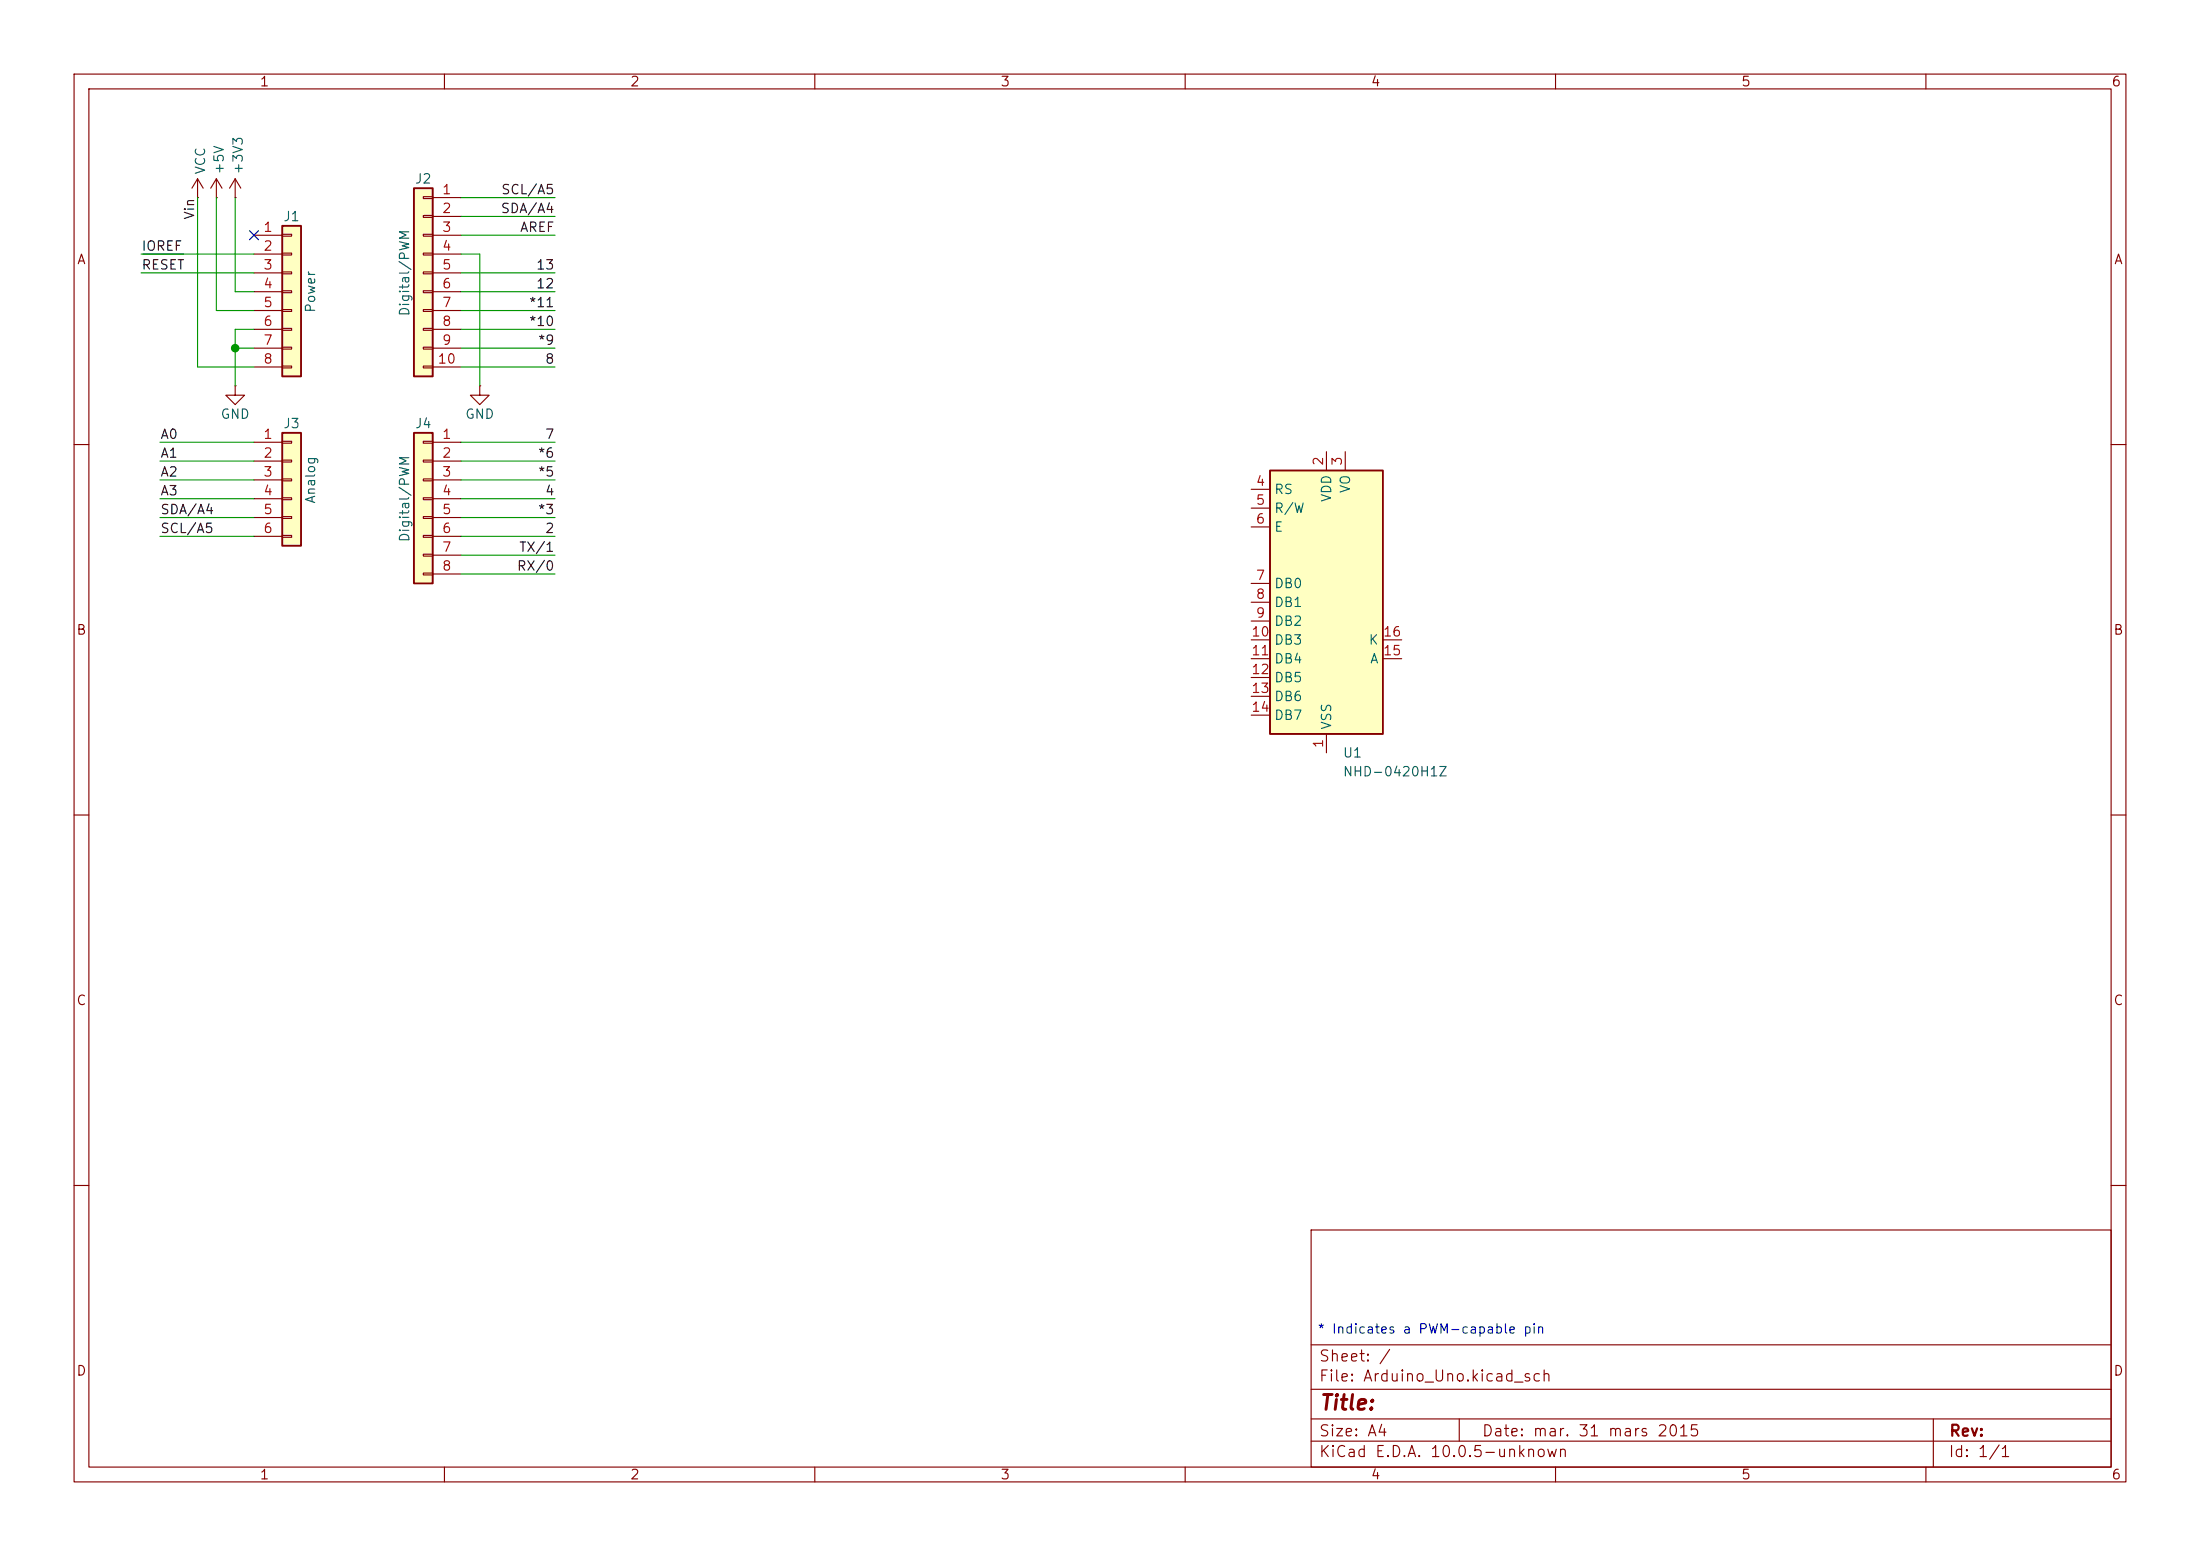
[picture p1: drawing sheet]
(kicad_sch
 (version 20260306)
 (generator "eeschema")
 (generator_version "10.0")
 (paper "A4")
 (title_block
  (date "mar. 31 mars 2015"))
 (lib_symbols
  (symbol "Connector_Generic:Conn_01x06"
   (pin_names
    (offset 1.016) (hide yes)) (exclude_from_sim no) (in_bom yes) (on_board yes)
   (in_pos_files yes)
   (duplicate_pin_numbers_are_jumpers no)
   (property "Reference" "J" (at 0 7.62 0) (show_name no) (do_not_autoplace no) (effects (font (size 1.27 1.27))))
   (property "Value" "Conn_01x06" (at 0 -10.16 0) (show_name no) (do_not_autoplace no) (effects (font (size 1.27 1.27))))
   (property "Footprint" "" (at 0 0 0) (show_name no) (do_not_autoplace no) (hide yes) (effects (font (size 1.27 1.27))))
   (property "Datasheet" "" (at 0 0 0) (show_name no) (do_not_autoplace no) (hide yes) (effects (font (size 1.27 1.27))))
   (property "Description" "Generic connector, single row, 01x06, script generated (kicad-library-utils/schlib/autogen/connector/)" (at 0 0 0) (show_name no) (do_not_autoplace no) (hide yes) (effects (font (size 1.27 1.27))))
   (symbol "Conn_01x06_1_1"
    (rectangle (start -1.27 6.35) (end 1.27 -8.89) (stroke (width 0.254) (type default)) (fill (type background)))
    (rectangle (start -1.27 5.207) (end 0 4.953) (stroke (width 0.1524) (type default)) (fill (type none)))
    (rectangle (start -1.27 2.667) (end 0 2.413) (stroke (width 0.1524) (type default)) (fill (type none)))
    (rectangle (start -1.27 0.127) (end 0 -0.127) (stroke (width 0.1524) (type default)) (fill (type none)))
    (rectangle (start -1.27 -2.413) (end 0 -2.667) (stroke (width 0.1524) (type default)) (fill (type none)))
    (rectangle (start -1.27 -4.953) (end 0 -5.207) (stroke (width 0.1524) (type default)) (fill (type none)))
    (rectangle (start -1.27 -7.493) (end 0 -7.747) (stroke (width 0.1524) (type default)) (fill (type none)))
    (pin passive line (at -5.08 5.08 0) (length 3.81) (name "Pin_1" (effects (font (size 1.27 1.27)))) (number "1" (effects (font (size 1.27 1.27)))))
    (pin passive line (at -5.08 2.54 0) (length 3.81) (name "Pin_2" (effects (font (size 1.27 1.27)))) (number "2" (effects (font (size 1.27 1.27)))))
    (pin passive line (at -5.08 0 0) (length 3.81) (name "Pin_3" (effects (font (size 1.27 1.27)))) (number "3" (effects (font (size 1.27 1.27)))))
    (pin passive line (at -5.08 -2.54 0) (length 3.81) (name "Pin_4" (effects (font (size 1.27 1.27)))) (number "4" (effects (font (size 1.27 1.27)))))
    (pin passive line (at -5.08 -5.08 0) (length 3.81) (name "Pin_5" (effects (font (size 1.27 1.27)))) (number "5" (effects (font (size 1.27 1.27)))))
    (pin passive line (at -5.08 -7.62 0) (length 3.81) (name "Pin_6" (effects (font (size 1.27 1.27)))) (number "6" (effects (font (size 1.27 1.27))))))
   (embedded_fonts no))
  (symbol "Connector_Generic:Conn_01x08"
   (pin_names
    (offset 1.016) (hide yes)) (exclude_from_sim no) (in_bom yes) (on_board yes)
   (in_pos_files yes)
   (duplicate_pin_numbers_are_jumpers no)
   (property "Reference" "J" (at 0 10.16 0) (show_name no) (do_not_autoplace no) (effects (font (size 1.27 1.27))))
   (property "Value" "Conn_01x08" (at 0 -12.7 0) (show_name no) (do_not_autoplace no) (effects (font (size 1.27 1.27))))
   (property "Footprint" "" (at 0 0 0) (show_name no) (do_not_autoplace no) (hide yes) (effects (font (size 1.27 1.27))))
   (property "Datasheet" "" (at 0 0 0) (show_name no) (do_not_autoplace no) (hide yes) (effects (font (size 1.27 1.27))))
   (property "Description" "Generic connector, single row, 01x08, script generated (kicad-library-utils/schlib/autogen/connector/)" (at 0 0 0) (show_name no) (do_not_autoplace no) (hide yes) (effects (font (size 1.27 1.27))))
   (symbol "Conn_01x08_1_1"
    (rectangle (start -1.27 8.89) (end 1.27 -11.43) (stroke (width 0.254) (type default)) (fill (type background)))
    (rectangle (start -1.27 7.747) (end 0 7.493) (stroke (width 0.1524) (type default)) (fill (type none)))
    (rectangle (start -1.27 5.207) (end 0 4.953) (stroke (width 0.1524) (type default)) (fill (type none)))
    (rectangle (start -1.27 2.667) (end 0 2.413) (stroke (width 0.1524) (type default)) (fill (type none)))
    (rectangle (start -1.27 0.127) (end 0 -0.127) (stroke (width 0.1524) (type default)) (fill (type none)))
    (rectangle (start -1.27 -2.413) (end 0 -2.667) (stroke (width 0.1524) (type default)) (fill (type none)))
    (rectangle (start -1.27 -4.953) (end 0 -5.207) (stroke (width 0.1524) (type default)) (fill (type none)))
    (rectangle (start -1.27 -7.493) (end 0 -7.747) (stroke (width 0.1524) (type default)) (fill (type none)))
    (rectangle (start -1.27 -10.033) (end 0 -10.287) (stroke (width 0.1524) (type default)) (fill (type none)))
    (pin passive line (at -5.08 7.62 0) (length 3.81) (name "Pin_1" (effects (font (size 1.27 1.27)))) (number "1" (effects (font (size 1.27 1.27)))))
    (pin passive line (at -5.08 5.08 0) (length 3.81) (name "Pin_2" (effects (font (size 1.27 1.27)))) (number "2" (effects (font (size 1.27 1.27)))))
    (pin passive line (at -5.08 2.54 0) (length 3.81) (name "Pin_3" (effects (font (size 1.27 1.27)))) (number "3" (effects (font (size 1.27 1.27)))))
    (pin passive line (at -5.08 0 0) (length 3.81) (name "Pin_4" (effects (font (size 1.27 1.27)))) (number "4" (effects (font (size 1.27 1.27)))))
    (pin passive line (at -5.08 -2.54 0) (length 3.81) (name "Pin_5" (effects (font (size 1.27 1.27)))) (number "5" (effects (font (size 1.27 1.27)))))
    (pin passive line (at -5.08 -5.08 0) (length 3.81) (name "Pin_6" (effects (font (size 1.27 1.27)))) (number "6" (effects (font (size 1.27 1.27)))))
    (pin passive line (at -5.08 -7.62 0) (length 3.81) (name "Pin_7" (effects (font (size 1.27 1.27)))) (number "7" (effects (font (size 1.27 1.27)))))
    (pin passive line (at -5.08 -10.16 0) (length 3.81) (name "Pin_8" (effects (font (size 1.27 1.27)))) (number "8" (effects (font (size 1.27 1.27))))))
   (embedded_fonts no))
  (symbol "Connector_Generic:Conn_01x10"
   (pin_names
    (offset 1.016) (hide yes)) (exclude_from_sim no) (in_bom yes) (on_board yes)
   (in_pos_files yes)
   (duplicate_pin_numbers_are_jumpers no)
   (property "Reference" "J" (at 0 12.7 0) (show_name no) (do_not_autoplace no) (effects (font (size 1.27 1.27))))
   (property "Value" "Conn_01x10" (at 0 -15.24 0) (show_name no) (do_not_autoplace no) (effects (font (size 1.27 1.27))))
   (property "Footprint" "" (at 0 0 0) (show_name no) (do_not_autoplace no) (hide yes) (effects (font (size 1.27 1.27))))
   (property "Datasheet" "" (at 0 0 0) (show_name no) (do_not_autoplace no) (hide yes) (effects (font (size 1.27 1.27))))
   (property "Description" "Generic connector, single row, 01x10, script generated (kicad-library-utils/schlib/autogen/connector/)" (at 0 0 0) (show_name no) (do_not_autoplace no) (hide yes) (effects (font (size 1.27 1.27))))
   (symbol "Conn_01x10_1_1"
    (rectangle (start -1.27 11.43) (end 1.27 -13.97) (stroke (width 0.254) (type default)) (fill (type background)))
    (rectangle (start -1.27 10.287) (end 0 10.033) (stroke (width 0.1524) (type default)) (fill (type none)))
    (rectangle (start -1.27 7.747) (end 0 7.493) (stroke (width 0.1524) (type default)) (fill (type none)))
    (rectangle (start -1.27 5.207) (end 0 4.953) (stroke (width 0.1524) (type default)) (fill (type none)))
    (rectangle (start -1.27 2.667) (end 0 2.413) (stroke (width 0.1524) (type default)) (fill (type none)))
    (rectangle (start -1.27 0.127) (end 0 -0.127) (stroke (width 0.1524) (type default)) (fill (type none)))
    (rectangle (start -1.27 -2.413) (end 0 -2.667) (stroke (width 0.1524) (type default)) (fill (type none)))
    (rectangle (start -1.27 -4.953) (end 0 -5.207) (stroke (width 0.1524) (type default)) (fill (type none)))
    (rectangle (start -1.27 -7.493) (end 0 -7.747) (stroke (width 0.1524) (type default)) (fill (type none)))
    (rectangle (start -1.27 -10.033) (end 0 -10.287) (stroke (width 0.1524) (type default)) (fill (type none)))
    (rectangle (start -1.27 -12.573) (end 0 -12.827) (stroke (width 0.1524) (type default)) (fill (type none)))
    (pin passive line (at -5.08 10.16 0) (length 3.81) (name "Pin_1" (effects (font (size 1.27 1.27)))) (number "1" (effects (font (size 1.27 1.27)))))
    (pin passive line (at -5.08 7.62 0) (length 3.81) (name "Pin_2" (effects (font (size 1.27 1.27)))) (number "2" (effects (font (size 1.27 1.27)))))
    (pin passive line (at -5.08 5.08 0) (length 3.81) (name "Pin_3" (effects (font (size 1.27 1.27)))) (number "3" (effects (font (size 1.27 1.27)))))
    (pin passive line (at -5.08 2.54 0) (length 3.81) (name "Pin_4" (effects (font (size 1.27 1.27)))) (number "4" (effects (font (size 1.27 1.27)))))
    (pin passive line (at -5.08 0 0) (length 3.81) (name "Pin_5" (effects (font (size 1.27 1.27)))) (number "5" (effects (font (size 1.27 1.27)))))
    (pin passive line (at -5.08 -2.54 0) (length 3.81) (name "Pin_6" (effects (font (size 1.27 1.27)))) (number "6" (effects (font (size 1.27 1.27)))))
    (pin passive line (at -5.08 -5.08 0) (length 3.81) (name "Pin_7" (effects (font (size 1.27 1.27)))) (number "7" (effects (font (size 1.27 1.27)))))
    (pin passive line (at -5.08 -7.62 0) (length 3.81) (name "Pin_8" (effects (font (size 1.27 1.27)))) (number "8" (effects (font (size 1.27 1.27)))))
    (pin passive line (at -5.08 -10.16 0) (length 3.81) (name "Pin_9" (effects (font (size 1.27 1.27)))) (number "9" (effects (font (size 1.27 1.27)))))
    (pin passive line (at -5.08 -12.7 0) (length 3.81) (name "Pin_10" (effects (font (size 1.27 1.27)))) (number "10" (effects (font (size 1.27 1.27))))))
   (embedded_fonts no))
  (symbol "Display_Character:NHD-0420H1Z" (exclude_from_sim no) (in_bom yes) (on_board yes)
   (in_pos_files yes)
   (duplicate_pin_numbers_are_jumpers no)
   (property "Reference" "U" (at -6.35 19.05 0) (show_name no) (do_not_autoplace no) (effects (font (size 1.27 1.27))))
   (property "Value" "NHD-0420H1Z" (at 5.08 19.05 0) (show_name no) (do_not_autoplace no) (effects (font (size 1.27 1.27)) (justify left)))
   (property "Footprint" "Display:NHD-0420H1Z" (at 0 -22.86 0) (show_name no) (do_not_autoplace no) (hide yes) (effects (font (size 1.27 1.27))))
   (property "Datasheet" "http://www.newhavendisplay.com/specs/NHD-0420H1Z-FSW-GBW-33V3.pdf" (at 2.54 -2.54 0) (show_name no) (do_not_autoplace no) (hide yes) (effects (font (size 1.27 1.27))))
   (property "Description" "LCD 20x4 Alphanumeric 16pin Blue/White/Green Backlight, 8bit parallel, 3.3V VDD" (at 0 0 0) (show_name no) (do_not_autoplace no) (hide yes) (effects (font (size 1.27 1.27))))
   (symbol "NHD-0420H1Z_0_1"
    (rectangle (start -7.62 17.78) (end 7.62 -17.78) (stroke (width 0.254) (type default)) (fill (type background))))
   (symbol "NHD-0420H1Z_1_1"
    (pin power_in line (at 0 -20.32 90) (length 2.54) (name "VSS" (effects (font (size 1.27 1.27)))) (number "1" (effects (font (size 1.27 1.27)))))
    (pin power_in line (at 0 20.32 270) (length 2.54) (name "VDD" (effects (font (size 1.27 1.27)))) (number "2" (effects (font (size 1.27 1.27)))))
    (pin power_in line (at 2.54 20.32 270) (length 2.54) (name "VO" (effects (font (size 1.27 1.27)))) (number "3" (effects (font (size 1.27 1.27)))))
    (pin input line (at -10.16 15.24 0) (length 2.54) (name "RS" (effects (font (size 1.27 1.27)))) (number "4" (effects (font (size 1.27 1.27)))))
    (pin input line (at -10.16 12.7 0) (length 2.54) (name "R/W" (effects (font (size 1.27 1.27)))) (number "5" (effects (font (size 1.27 1.27)))))
    (pin input line (at -10.16 10.16 0) (length 2.54) (name "E" (effects (font (size 1.27 1.27)))) (number "6" (effects (font (size 1.27 1.27)))))
    (pin bidirectional line (at -10.16 2.54 0) (length 2.54) (name "DB0" (effects (font (size 1.27 1.27)))) (number "7" (effects (font (size 1.27 1.27)))))
    (pin bidirectional line (at -10.16 0 0) (length 2.54) (name "DB1" (effects (font (size 1.27 1.27)))) (number "8" (effects (font (size 1.27 1.27)))))
    (pin bidirectional line (at -10.16 -2.54 0) (length 2.54) (name "DB2" (effects (font (size 1.27 1.27)))) (number "9" (effects (font (size 1.27 1.27)))))
    (pin bidirectional line (at -10.16 -5.08 0) (length 2.54) (name "DB3" (effects (font (size 1.27 1.27)))) (number "10" (effects (font (size 1.27 1.27)))))
    (pin bidirectional line (at -10.16 -7.62 0) (length 2.54) (name "DB4" (effects (font (size 1.27 1.27)))) (number "11" (effects (font (size 1.27 1.27)))))
    (pin bidirectional line (at -10.16 -10.16 0) (length 2.54) (name "DB5" (effects (font (size 1.27 1.27)))) (number "12" (effects (font (size 1.27 1.27)))))
    (pin bidirectional line (at -10.16 -12.7 0) (length 2.54) (name "DB6" (effects (font (size 1.27 1.27)))) (number "13" (effects (font (size 1.27 1.27)))))
    (pin bidirectional line (at -10.16 -15.24 0) (length 2.54) (name "DB7" (effects (font (size 1.27 1.27)))) (number "14" (effects (font (size 1.27 1.27)))))
    (pin passive line (at 10.16 -7.62 180) (length 2.54) (name "A" (effects (font (size 1.27 1.27)))) (number "15" (effects (font (size 1.27 1.27)))))
    (pin passive line (at 10.16 -5.08 180) (length 2.54) (name "K" (effects (font (size 1.27 1.27)))) (number "16" (effects (font (size 1.27 1.27))))))
   (embedded_fonts no))
  (symbol "power:+3V3"
   (power global)
   (pin_numbers (hide yes))
   (pin_names
    (offset 0) (hide yes)) (exclude_from_sim no) (in_bom yes) (on_board yes)
   (in_pos_files yes)
   (duplicate_pin_numbers_are_jumpers no)
   (property "Reference" "#PWR" (at 0 -3.81 0) (show_name no) (do_not_autoplace no) (hide yes) (effects (font (size 1.27 1.27))))
   (property "Value" "+3V3" (at 0 3.556 0) (show_name no) (do_not_autoplace no) (effects (font (size 1.27 1.27))))
   (property "Footprint" "" (at 0 0 0) (show_name no) (do_not_autoplace no) (hide yes) (effects (font (size 1.27 1.27))))
   (property "Datasheet" "" (at 0 0 0) (show_name no) (do_not_autoplace no) (hide yes) (effects (font (size 1.27 1.27))))
   (property "Description" "Power symbol creates a global label with name \"+3V3\"" (at 0 0 0) (show_name no) (do_not_autoplace no) (hide yes) (effects (font (size 1.27 1.27))))
   (symbol "+3V3_0_1"
    (polyline (pts (xy -0.762 1.27) (xy 0 2.54)) (stroke (width 0) (type default)) (fill (type none)))
    (polyline (pts (xy 0 2.54) (xy 0.762 1.27)) (stroke (width 0) (type default)) (fill (type none)))
    (polyline (pts (xy 0 0) (xy 0 2.54)) (stroke (width 0) (type default)) (fill (type none))))
   (symbol "+3V3_1_1"
    (pin power_in line (at 0 0 90) (length 0) (name "" (effects (font (size 1.27 1.27)))) (number "1" (effects (font (size 1.27 1.27))))))
   (embedded_fonts no))
  (symbol "power:+5V"
   (power global)
   (pin_numbers (hide yes))
   (pin_names
    (offset 0) (hide yes)) (exclude_from_sim no) (in_bom yes) (on_board yes)
   (in_pos_files yes)
   (duplicate_pin_numbers_are_jumpers no)
   (property "Reference" "#PWR" (at 0 -3.81 0) (show_name no) (do_not_autoplace no) (hide yes) (effects (font (size 1.27 1.27))))
   (property "Value" "+5V" (at 0 3.556 0) (show_name no) (do_not_autoplace no) (effects (font (size 1.27 1.27))))
   (property "Footprint" "" (at 0 0 0) (show_name no) (do_not_autoplace no) (hide yes) (effects (font (size 1.27 1.27))))
   (property "Datasheet" "" (at 0 0 0) (show_name no) (do_not_autoplace no) (hide yes) (effects (font (size 1.27 1.27))))
   (property "Description" "Power symbol creates a global label with name \"+5V\"" (at 0 0 0) (show_name no) (do_not_autoplace no) (hide yes) (effects (font (size 1.27 1.27))))
   (symbol "+5V_0_1"
    (polyline (pts (xy -0.762 1.27) (xy 0 2.54)) (stroke (width 0) (type default)) (fill (type none)))
    (polyline (pts (xy 0 2.54) (xy 0.762 1.27)) (stroke (width 0) (type default)) (fill (type none)))
    (polyline (pts (xy 0 0) (xy 0 2.54)) (stroke (width 0) (type default)) (fill (type none))))
   (symbol "+5V_1_1"
    (pin power_in line (at 0 0 90) (length 0) (name "" (effects (font (size 1.27 1.27)))) (number "1" (effects (font (size 1.27 1.27))))))
   (embedded_fonts no))
  (symbol "power:GND"
   (power global)
   (pin_numbers (hide yes))
   (pin_names
    (offset 0) (hide yes)) (exclude_from_sim no) (in_bom yes) (on_board yes)
   (in_pos_files yes)
   (duplicate_pin_numbers_are_jumpers no)
   (property "Reference" "#PWR" (at 0 -6.35 0) (show_name no) (do_not_autoplace no) (hide yes) (effects (font (size 1.27 1.27))))
   (property "Value" "GND" (at 0 -3.81 0) (show_name no) (do_not_autoplace no) (effects (font (size 1.27 1.27))))
   (property "Footprint" "" (at 0 0 0) (show_name no) (do_not_autoplace no) (hide yes) (effects (font (size 1.27 1.27))))
   (property "Datasheet" "" (at 0 0 0) (show_name no) (do_not_autoplace no) (hide yes) (effects (font (size 1.27 1.27))))
   (property "Description" "Power symbol creates a global label with name \"GND\" , ground" (at 0 0 0) (show_name no) (do_not_autoplace no) (hide yes) (effects (font (size 1.27 1.27))))
   (symbol "GND_0_1"
    (polyline (pts (xy 0 0) (xy 0 -1.27) (xy 1.27 -1.27) (xy 0 -2.54) (xy -1.27 -1.27) (xy 0 -1.27)) (stroke (width 0) (type default)) (fill (type none))))
   (symbol "GND_1_1"
    (pin power_in line (at 0 0 270) (length 0) (name "" (effects (font (size 1.27 1.27)))) (number "1" (effects (font (size 1.27 1.27))))))
   (embedded_fonts no))
  (symbol "power:VCC"
   (power global)
   (pin_numbers (hide yes))
   (pin_names
    (offset 0) (hide yes)) (exclude_from_sim no) (in_bom yes) (on_board yes)
   (in_pos_files yes)
   (duplicate_pin_numbers_are_jumpers no)
   (property "Reference" "#PWR" (at 0 -3.81 0) (show_name no) (do_not_autoplace no) (hide yes) (effects (font (size 1.27 1.27))))
   (property "Value" "VCC" (at 0 3.556 0) (show_name no) (do_not_autoplace no) (effects (font (size 1.27 1.27))))
   (property "Footprint" "" (at 0 0 0) (show_name no) (do_not_autoplace no) (hide yes) (effects (font (size 1.27 1.27))))
   (property "Datasheet" "" (at 0 0 0) (show_name no) (do_not_autoplace no) (hide yes) (effects (font (size 1.27 1.27))))
   (property "Description" "Power symbol creates a global label with name \"VCC\"" (at 0 0 0) (show_name no) (do_not_autoplace no) (hide yes) (effects (font (size 1.27 1.27))))
   (symbol "VCC_0_1"
    (polyline (pts (xy -0.762 1.27) (xy 0 2.54)) (stroke (width 0) (type default)) (fill (type none)))
    (polyline (pts (xy 0 2.54) (xy 0.762 1.27)) (stroke (width 0) (type default)) (fill (type none)))
    (polyline (pts (xy 0 0) (xy 0 2.54)) (stroke (width 0) (type default)) (fill (type none))))
   (symbol "VCC_1_1"
    (pin power_in line (at 0 0 90) (length 0) (name "" (effects (font (size 1.27 1.27)))) (number "1" (effects (font (size 1.27 1.27))))))
   (embedded_fonts no)))
 (text "* Indicates a PWM-capable pin"
  (exclude_from_sim no)
  (at 177.8 180.34 0)
  (effects (font (size 1.27 1.27)) (justify left bottom)))
 (junction
  (at 31.75 46.99)
  (diameter 1.016)
  (color 0 0 0 0))
 (no_connect
  (at 34.29 31.75))
 (wire
  (pts (xy 62.23 77.47) (xy 74.93 77.47))
  (stroke (width 0) (type solid)))
 (wire
  (pts (xy 62.23 44.45) (xy 74.93 44.45))
  (stroke (width 0) (type solid)))
 (wire
  (pts (xy 62.23 26.67) (xy 74.93 26.67))
  (stroke (width 0) (type solid)))
 (wire
  (pts (xy 31.75 44.45) (xy 31.75 46.99))
  (stroke (width 0) (type solid)))
 (wire
  (pts (xy 21.59 72.39) (xy 34.29 72.39))
  (stroke (width 0) (type solid)))
 (wire
  (pts (xy 31.75 46.99) (xy 31.75 52.07))
  (stroke (width 0) (type solid)))
 (wire
  (pts (xy 31.75 39.37) (xy 34.29 39.37))
  (stroke (width 0) (type solid)))
 (wire
  (pts (xy 29.21 41.91) (xy 34.29 41.91))
  (stroke (width 0) (type solid)))
 (wire
  (pts (xy 29.21 26.67) (xy 29.21 41.91))
  (stroke (width 0) (type solid)))
 (wire
  (pts (xy 62.23 36.83) (xy 74.93 36.83))
  (stroke (width 0) (type solid)))
 (wire
  (pts (xy 31.75 26.67) (xy 31.75 39.37))
  (stroke (width 0) (type solid)))
 (wire
  (pts (xy 62.23 59.69) (xy 74.93 59.69))
  (stroke (width 0) (type solid)))
 (wire
  (pts (xy 34.29 59.69) (xy 21.59 59.69))
  (stroke (width 0) (type solid)))
 (wire
  (pts (xy 62.23 39.37) (xy 74.93 39.37))
  (stroke (width 0) (type solid)))
 (wire
  (pts (xy 62.23 62.23) (xy 74.93 62.23))
  (stroke (width 0) (type solid)))
 (wire
  (pts (xy 62.23 46.99) (xy 74.93 46.99))
  (stroke (width 0) (type solid)))
 (wire
  (pts (xy 62.23 67.31) (xy 74.93 67.31))
  (stroke (width 0) (type solid)))
 (wire
  (pts (xy 19.05 34.29) (xy 34.29 34.29))
  (stroke (width 0) (type solid)))
 (wire
  (pts (xy 64.77 34.29) (xy 64.77 52.07))
  (stroke (width 0) (type solid)))
 (wire
  (pts (xy 62.23 31.75) (xy 74.93 31.75))
  (stroke (width 0) (type solid)))
 (wire
  (pts (xy 34.29 64.77) (xy 21.59 64.77))
  (stroke (width 0) (type solid)))
 (wire
  (pts (xy 19.05 36.83) (xy 34.29 36.83))
  (stroke (width 0) (type solid)))
 (wire
  (pts (xy 34.29 46.99) (xy 31.75 46.99))
  (stroke (width 0) (type solid)))
 (wire
  (pts (xy 34.29 49.53) (xy 26.67 49.53))
  (stroke (width 0) (type solid)))
 (wire
  (pts (xy 21.59 62.23) (xy 34.29 62.23))
  (stroke (width 0) (type solid)))
 (wire
  (pts (xy 62.23 34.29) (xy 64.77 34.29))
  (stroke (width 0) (type solid)))
 (wire
  (pts (xy 34.29 44.45) (xy 31.75 44.45))
  (stroke (width 0) (type solid)))
 (wire
  (pts (xy 62.23 41.91) (xy 74.93 41.91))
  (stroke (width 0) (type solid)))
 (wire
  (pts (xy 62.23 64.77) (xy 74.93 64.77))
  (stroke (width 0) (type solid)))
 (wire
  (pts (xy 21.59 67.31) (xy 34.29 67.31))
  (stroke (width 0) (type solid)))
 (wire
  (pts (xy 62.23 29.21) (xy 74.93 29.21))
  (stroke (width 0) (type solid)))
 (wire
  (pts (xy 62.23 72.39) (xy 74.93 72.39))
  (stroke (width 0) (type solid)))
 (wire
  (pts (xy 62.23 69.85) (xy 74.93 69.85))
  (stroke (width 0) (type solid)))
 (wire
  (pts (xy 62.23 74.93) (xy 74.93 74.93))
  (stroke (width 0) (type solid)))
 (wire
  (pts (xy 26.67 49.53) (xy 26.67 26.67))
  (stroke (width 0) (type solid)))
 (wire
  (pts (xy 34.29 69.85) (xy 21.59 69.85))
  (stroke (width 0) (type solid)))
 (wire
  (pts (xy 62.23 49.53) (xy 74.93 49.53))
  (stroke (width 0) (type solid)))
 (label "RX{slash}0"
  (at 74.93 77.47 180)
  (effects (font (size 1.27 1.27)) (justify right bottom)))
 (label "A2"
  (at 21.59 64.77 0)
  (effects (font (size 1.27 1.27)) (justify left bottom)))
 (label "4"
  (at 74.93 67.31 180)
  (effects (font (size 1.27 1.27)) (justify right bottom)))
 (label "2"
  (at 74.93 72.39 180)
  (effects (font (size 1.27 1.27)) (justify right bottom)))
 (label "A3"
  (at 21.59 67.31 0)
  (effects (font (size 1.27 1.27)) (justify left bottom)))
 (label "13"
  (at 74.93 36.83 180)
  (effects (font (size 1.27 1.27)) (justify right bottom)))
 (label "12"
  (at 74.93 39.37 180)
  (effects (font (size 1.27 1.27)) (justify right bottom)))
 (label "~{RESET}"
  (at 19.05 36.83 0)
  (effects (font (size 1.27 1.27)) (justify left bottom)))
 (label "*10"
  (at 74.93 44.45 180)
  (effects (font (size 1.27 1.27)) (justify right bottom)))
 (label "7"
  (at 74.93 59.69 180)
  (effects (font (size 1.27 1.27)) (justify right bottom)))
 (label "SDA{slash}A4"
  (at 74.93 29.21 180)
  (effects (font (size 1.27 1.27)) (justify right bottom)))
 (label "8"
  (at 74.93 49.53 180)
  (effects (font (size 1.27 1.27)) (justify right bottom)))
 (label "*11"
  (at 74.93 41.91 180)
  (effects (font (size 1.27 1.27)) (justify right bottom)))
 (label "*3"
  (at 74.93 69.85 180)
  (effects (font (size 1.27 1.27)) (justify right bottom)))
 (label "A1"
  (at 21.59 62.23 0)
  (effects (font (size 1.27 1.27)) (justify left bottom)))
 (label "TX{slash}1"
  (at 74.93 74.93 180)
  (effects (font (size 1.27 1.27)) (justify right bottom)))
 (label "A0"
  (at 21.59 59.69 0)
  (effects (font (size 1.27 1.27)) (justify left bottom)))
 (label "AREF"
  (at 74.93 31.75 180)
  (effects (font (size 1.27 1.27)) (justify right bottom)))
 (label "Vin"
  (at 26.67 26.67 270)
  (effects (font (size 1.27 1.27)) (justify right bottom)))
 (label "*6"
  (at 74.93 62.23 180)
  (effects (font (size 1.27 1.27)) (justify right bottom)))
 (label "SCL{slash}A5"
  (at 74.93 26.67 180)
  (effects (font (size 1.27 1.27)) (justify right bottom)))
 (label "*9"
  (at 74.93 46.99 180)
  (effects (font (size 1.27 1.27)) (justify right bottom)))
 (label "*5"
  (at 74.93 64.77 180)
  (effects (font (size 1.27 1.27)) (justify right bottom)))
 (label "IOREF"
  (at 19.05 34.29 0)
  (effects (font (size 1.27 1.27)) (justify left bottom)))
 (label "SDA{slash}A4"
  (at 21.59 69.85 0)
  (effects (font (size 1.27 1.27)) (justify left bottom)))
 (label "SCL{slash}A5"
  (at 21.59 72.39 0)
  (effects (font (size 1.27 1.27)) (justify left bottom)))
 (symbol
  (lib_id "Connector_Generic:Conn_01x08")
  (at 39.37 39.37 0)
  (unit 1)
  (body_style 1)
  (exclude_from_sim no)
  (in_bom yes)
  (on_board yes)
  (in_pos_files yes)
  (dnp no)
  (property "Reference" "J1" (at 39.37 29.21 0) (show_name no) (do_not_autoplace no) (effects (font (size 1.27 1.27))))
  (property "Value" "Power" (at 41.91 39.37 90) (show_name no) (do_not_autoplace no) (effects (font (size 1.27 1.27))))
  (property "Footprint" "Connector_PinSocket_2.54mm:PinSocket_1x08_P2.54mm_Vertical" (at 39.37 39.37 0) (hide yes) (show_name no) (do_not_autoplace no) (effects (font (size 1.27 1.27))))
  (property "Datasheet" "" (at 39.37 39.37 0) (show_name no) (do_not_autoplace no) (effects (font (size 1.27 1.27))))
  (property "Description" "Generic connector, single row, 01x08, script generated (kicad-library-utils/schlib/autogen/connector/)" (at 39.37 39.37 0) (hide yes) (show_name no) (do_not_autoplace no) (effects (font (size 1.27 1.27))))
  (pin "1")
  (pin "2")
  (pin "3")
  (pin "4")
  (pin "5")
  (pin "6")
  (pin "7")
  (pin "8"))
 (symbol
  (lib_id "power:+3V3")
  (at 31.75 26.67 0)
  (unit 1)
  (body_style 1)
  (exclude_from_sim no)
  (in_bom yes)
  (on_board yes)
  (in_pos_files yes)
  (dnp no)
  (property "Reference" "#PWR03" (at 31.75 30.48 0) (hide yes) (show_name no) (do_not_autoplace no) (effects (font (size 1.27 1.27))))
  (property "Value" "+3V3" (at 32.131 23.622 90) (show_name no) (do_not_autoplace no) (effects (font (size 1.27 1.27)) (justify left)))
  (property "Footprint" "" (at 31.75 26.67 0) (show_name no) (do_not_autoplace no) (effects (font (size 1.27 1.27))))
  (property "Datasheet" "" (at 31.75 26.67 0) (show_name no) (do_not_autoplace no) (effects (font (size 1.27 1.27))))
  (property "Description" "Power symbol creates a global label with name \"+3V3\"" (at 31.75 26.67 0) (hide yes) (show_name no) (do_not_autoplace no) (effects (font (size 1.27 1.27))))
  (pin "1"))
 (symbol
  (lib_id "power:+5V")
  (at 29.21 26.67 0)
  (unit 1)
  (body_style 1)
  (exclude_from_sim no)
  (in_bom yes)
  (on_board yes)
  (in_pos_files yes)
  (dnp no)
  (property "Reference" "#PWR02" (at 29.21 30.48 0) (hide yes) (show_name no) (do_not_autoplace no) (effects (font (size 1.27 1.27))))
  (property "Value" "+5V" (at 29.5656 23.622 90) (show_name no) (do_not_autoplace no) (effects (font (size 1.27 1.27)) (justify left)))
  (property "Footprint" "" (at 29.21 26.67 0) (show_name no) (do_not_autoplace no) (effects (font (size 1.27 1.27))))
  (property "Datasheet" "" (at 29.21 26.67 0) (show_name no) (do_not_autoplace no) (effects (font (size 1.27 1.27))))
  (property "Description" "Power symbol creates a global label with name \"+5V\"" (at 29.21 26.67 0) (hide yes) (show_name no) (do_not_autoplace no) (effects (font (size 1.27 1.27))))
  (pin "1"))
 (symbol
  (lib_id "power:GND")
  (at 31.75 52.07 0)
  (unit 1)
  (body_style 1)
  (exclude_from_sim no)
  (in_bom yes)
  (on_board yes)
  (in_pos_files yes)
  (dnp no)
  (property "Reference" "#PWR04" (at 31.75 58.42 0) (hide yes) (show_name no) (do_not_autoplace no) (effects (font (size 1.27 1.27))))
  (property "Value" "GND" (at 31.75 55.88 0) (show_name no) (do_not_autoplace no) (effects (font (size 1.27 1.27))))
  (property "Footprint" "" (at 31.75 52.07 0) (show_name no) (do_not_autoplace no) (effects (font (size 1.27 1.27))))
  (property "Datasheet" "" (at 31.75 52.07 0) (show_name no) (do_not_autoplace no) (effects (font (size 1.27 1.27))))
  (property "Description" "Power symbol creates a global label with name \"GND\" , ground" (at 31.75 52.07 0) (hide yes) (show_name no) (do_not_autoplace no) (effects (font (size 1.27 1.27))))
  (pin "1"))
 (symbol
  (lib_id "Connector_Generic:Conn_01x10")
  (at 57.15 36.83 0)
  (mirror y)
  (unit 1)
  (body_style 1)
  (exclude_from_sim no)
  (in_bom yes)
  (on_board yes)
  (in_pos_files yes)
  (dnp no)
  (property "Reference" "J2" (at 57.15 24.13 0) (show_name no) (do_not_autoplace no) (effects (font (size 1.27 1.27))))
  (property "Value" "Digital/PWM" (at 54.61 36.83 90) (show_name no) (do_not_autoplace no) (effects (font (size 1.27 1.27))))
  (property "Footprint" "Connector_PinSocket_2.54mm:PinSocket_1x10_P2.54mm_Vertical" (at 57.15 36.83 0) (hide yes) (show_name no) (do_not_autoplace no) (effects (font (size 1.27 1.27))))
  (property "Datasheet" "" (at 57.15 36.83 0) (show_name no) (do_not_autoplace no) (effects (font (size 1.27 1.27))))
  (property "Description" "Generic connector, single row, 01x10, script generated (kicad-library-utils/schlib/autogen/connector/)" (at 57.15 36.83 0) (hide yes) (show_name no) (do_not_autoplace no) (effects (font (size 1.27 1.27))))
  (pin "1")
  (pin "10")
  (pin "2")
  (pin "3")
  (pin "4")
  (pin "5")
  (pin "6")
  (pin "7")
  (pin "8")
  (pin "9"))
 (symbol
  (lib_id "power:GND")
  (at 64.77 52.07 0)
  (unit 1)
  (body_style 1)
  (exclude_from_sim no)
  (in_bom yes)
  (on_board yes)
  (in_pos_files yes)
  (dnp no)
  (property "Reference" "#PWR05" (at 64.77 58.42 0) (hide yes) (show_name no) (do_not_autoplace no) (effects (font (size 1.27 1.27))))
  (property "Value" "GND" (at 64.77 55.88 0) (show_name no) (do_not_autoplace no) (effects (font (size 1.27 1.27))))
  (property "Footprint" "" (at 64.77 52.07 0) (show_name no) (do_not_autoplace no) (effects (font (size 1.27 1.27))))
  (property "Datasheet" "" (at 64.77 52.07 0) (show_name no) (do_not_autoplace no) (effects (font (size 1.27 1.27))))
  (property "Description" "Power symbol creates a global label with name \"GND\" , ground" (at 64.77 52.07 0) (hide yes) (show_name no) (do_not_autoplace no) (effects (font (size 1.27 1.27))))
  (pin "1"))
 (symbol
  (lib_id "Connector_Generic:Conn_01x06")
  (at 39.37 64.77 0)
  (unit 1)
  (body_style 1)
  (exclude_from_sim no)
  (in_bom yes)
  (on_board yes)
  (in_pos_files yes)
  (dnp no)
  (property "Reference" "J3" (at 39.37 57.15 0) (show_name no) (do_not_autoplace no) (effects (font (size 1.27 1.27))))
  (property "Value" "Analog" (at 41.91 64.77 90) (show_name no) (do_not_autoplace no) (effects (font (size 1.27 1.27))))
  (property "Footprint" "Connector_PinSocket_2.54mm:PinSocket_1x06_P2.54mm_Vertical" (at 39.37 64.77 0) (hide yes) (show_name no) (do_not_autoplace no) (effects (font (size 1.27 1.27))))
  (property "Datasheet" "" (at 39.37 64.77 0) (hide yes) (show_name no) (do_not_autoplace no) (effects (font (size 1.27 1.27))))
  (property "Description" "Generic connector, single row, 01x06, script generated (kicad-library-utils/schlib/autogen/connector/)" (at 39.37 64.77 0) (hide yes) (show_name no) (do_not_autoplace no) (effects (font (size 1.27 1.27))))
  (pin "1")
  (pin "2")
  (pin "3")
  (pin "4")
  (pin "5")
  (pin "6"))
 (symbol
  (lib_id "Connector_Generic:Conn_01x08")
  (at 57.15 67.31 0)
  (mirror y)
  (unit 1)
  (body_style 1)
  (exclude_from_sim no)
  (in_bom yes)
  (on_board yes)
  (in_pos_files yes)
  (dnp no)
  (property "Reference" "J4" (at 57.15 57.15 0) (show_name no) (do_not_autoplace no) (effects (font (size 1.27 1.27))))
  (property "Value" "Digital/PWM" (at 54.61 67.31 90) (show_name no) (do_not_autoplace no) (effects (font (size 1.27 1.27))))
  (property "Footprint" "Connector_PinSocket_2.54mm:PinSocket_1x08_P2.54mm_Vertical" (at 57.15 67.31 0) (hide yes) (show_name no) (do_not_autoplace no) (effects (font (size 1.27 1.27))))
  (property "Datasheet" "" (at 57.15 67.31 0) (show_name no) (do_not_autoplace no) (effects (font (size 1.27 1.27))))
  (property "Description" "Generic connector, single row, 01x08, script generated (kicad-library-utils/schlib/autogen/connector/)" (at 57.15 67.31 0) (hide yes) (show_name no) (do_not_autoplace no) (effects (font (size 1.27 1.27))))
  (pin "1")
  (pin "2")
  (pin "3")
  (pin "4")
  (pin "5")
  (pin "6")
  (pin "7")
  (pin "8"))
 (symbol
  (lib_id "power:VCC")
  (at 26.67 26.67 0)
  (unit 1)
  (body_style 1)
  (exclude_from_sim no)
  (in_bom yes)
  (on_board yes)
  (in_pos_files yes)
  (dnp no)
  (property "Reference" "#PWR01" (at 26.67 30.48 0) (hide yes) (show_name no) (do_not_autoplace no) (effects (font (size 1.27 1.27))))
  (property "Value" "VCC" (at 27.051 23.622 90) (show_name no) (do_not_autoplace no) (effects (font (size 1.27 1.27)) (justify left)))
  (property "Footprint" "" (at 26.67 26.67 0) (hide yes) (show_name no) (do_not_autoplace no) (effects (font (size 1.27 1.27))))
  (property "Datasheet" "" (at 26.67 26.67 0) (hide yes) (show_name no) (do_not_autoplace no) (effects (font (size 1.27 1.27))))
  (property "Description" "Power symbol creates a global label with name \"VCC\"" (at 26.67 26.67 0) (hide yes) (show_name no) (do_not_autoplace no) (effects (font (size 1.27 1.27))))
  (pin "1"))
 (symbol
  (lib_id "Display_Character:NHD-0420H1Z")
  (at 179.07 81.28 0)
  (unit 1)
  (body_style 1)
  (exclude_from_sim no)
  (in_bom yes)
  (on_board yes)
  (in_pos_files yes)
  (dnp no)
  (fields_autoplaced yes)
  (property "Reference" "U1" (at 181.2133 101.6 0) (show_name no) (do_not_autoplace no) (effects (font (size 1.27 1.27)) (justify left)))
  (property "Value" "NHD-0420H1Z" (at 181.2133 104.14 0) (show_name no) (do_not_autoplace no) (effects (font (size 1.27 1.27)) (justify left)))
  (property "Footprint" "Display:Adafruit_SSD1306" (at 179.07 104.14 0) (hide yes) (show_name no) (do_not_autoplace no) (effects (font (size 1.27 1.27))))
  (property "Datasheet" "http://www.newhavendisplay.com/specs/NHD-0420H1Z-FSW-GBW-33V3.pdf" (at 181.61 83.82 0) (hide yes) (show_name no) (do_not_autoplace no) (effects (font (size 1.27 1.27))))
  (property "Description" "LCD 20x4 Alphanumeric 16pin Blue/White/Green Backlight, 8bit parallel, 3.3V VDD" (at 179.07 81.28 0) (hide yes) (show_name no) (do_not_autoplace no) (effects (font (size 1.27 1.27))))
  (pin "2")
  (pin "4")
  (pin "6")
  (pin "7")
  (pin "1")
  (pin "3")
  (pin "14")
  (pin "15")
  (pin "8")
  (pin "9")
  (pin "5")
  (pin "16")
  (pin "10")
  (pin "13")
  (pin "12")
  (pin "11"))
 (sheet_instances
  (path ""
   (page "1")))
 (embedded_fonts no))
